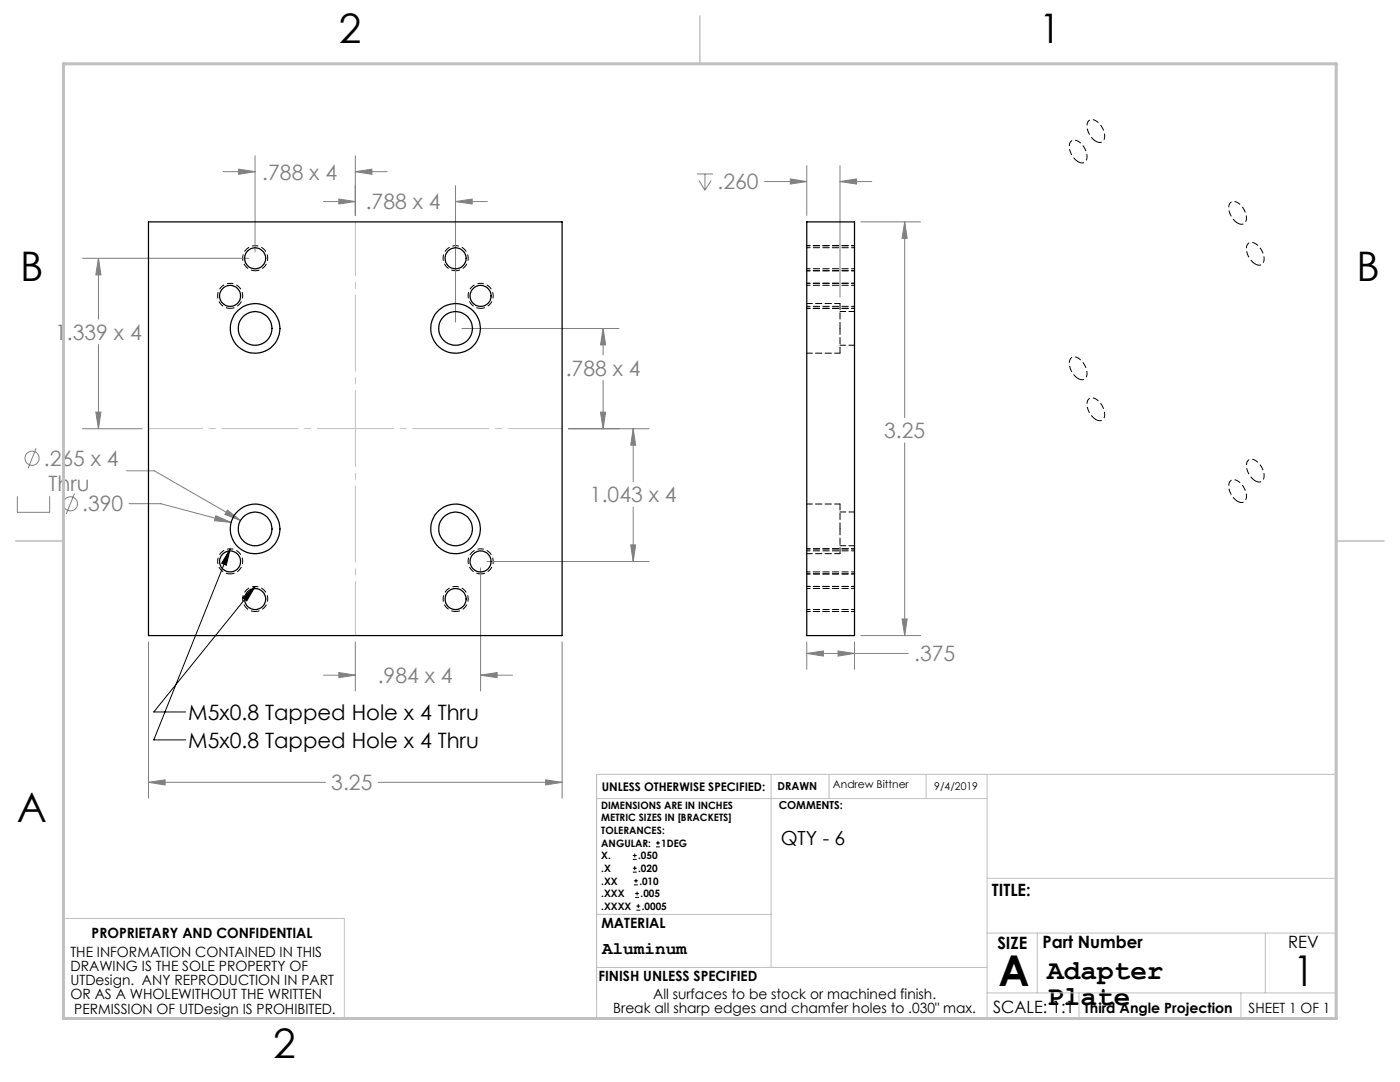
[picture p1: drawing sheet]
<svg xmlns="http://www.w3.org/2000/svg" width="279mm" height="216mm" viewBox="0 0 279 216" stroke-linecap="round" stroke-linejoin="round" font-family="sans-serif">
<g fill="none" stroke="#808080" stroke-width=".2">
<path d="M44.6 34.3h6.3M47.6 33.8l3.3 .5-3.3 .5zM50.9 31.1v19.2M67.6 39.7l3.3 .5-3.3 .5zM70.9 31.1v11.9M70.9 34.3h6.4M70.9 34.3l3.3-.5v1zM90.9 37v27.3M139.1 34.7h3.2M139.5 36l1.2 2M140.7 34.7v3.3M141.9 36l-1.2 2"/>
<path d="M152.6 36.2h8.4M157.7 35.7l3.3 .5-3.3 .5zM161 33.1v9.9M167.6 36.2l3.3-.5v1zM167.6 33.1v26.2M167.6 36.2h6.4M16.5 51.5h33.1M19.6 51.5v12.2M19.6 51.5l.5 3.4h-1zM64.6 40.2h6.3M90.9 40.2h6.4M90.9 40.2l3.3-.5v1z"/>
<path d="M171.8 44.3h11.9M180.6 44.3l.4 3.3h-1zM180.6 44.3v39M19.6 68.7v16.8M92.2 65.5h31.3M120.4 65.5v5.3M120.4 75.9v9.6M120.4 65.5l.5 3.3h-1.1zM3.5 99v3.2h6.4v-3.2M7.2 89.4l-1.6 4.1M14.9 98.5l-1.7 4.1M16.5 85.5h11.9"/>
<path d="M19.1 82.2h1l-.5 3.3zM25.3 93.9h5.5l17.2 10M113.5 85.5h16M119.8 82.2h1.1l-.5 3.3zM126.4 85.5v10.6M126.4 85.5l.5 3.3h-1zM180.6 88.4v38.4M25.8 100.5h6.3l14 3.7M43.1 102.9l3 1.3-3.3-.3zM45.4 101.8l2.6 2.1-3.1-1.2zM95.9 113.3v24.6M97.2 112h32.3"/>
<path d="M125.9 108.7h1l-.5 3.3zM126.4 101.2v10.8M29.6 128.1v31.2M64.6 134.7h6.3M67.6 134.2l3.3 .5-3.3 .5zM70.9 128.1v9.8M95.9 134.7h6.4M95.9 134.7l3.3-.5v1zM112.2 128.1v31.2M161 130.4l3.3-.5v1zM161 128.1v5.5M161 130.4h20.3"/>
<path d="M167.3 129.9l3.2 .5-3.2 .5zM170.5 128.1v5.5M171.8 126.8h11.9M180 123.5h1l-.4 3.3zM29.6 156.1l3.3-.5v1zM29.6 156.1h35.3M75.5 156.1h36.7M108.9 155.6l3.3 .5-3.3 .5z"/>
<circle cx="6.4" cy="91.4" r="1.4"/>
<circle cx="14" cy="100.5" r="1.42"/>
</g>
<g fill="none" stroke="#000" stroke-width=".2">
<path d="M45.9 109.5l-.7 3.3-1-.4zM45.9 109.5l-15.2 38.1h6.3M48.4 119.3l2.5-2.2-1.7 2.8zM50.9 117.1l-20.2 25h6.3M126.3 171.5h.8M126.3 170.7h.8M126.3 174h.8M126.3 173.2h.8M126.5 176.6h.8M126.5 175.8h.8M126.7 170.3v.8M126.7 172.8v.8"/>
<path d="M126.8 179.1h.7M126.8 178.3h.7M126.9 175.4v.7M127.1 177.9v.8M130.9 169h.8M130.9 168.2h.8M131.3 167.8v.8M127 181.6h.8M127 180.8h.8M127.4 180.4v.8"/>
</g>
<path d="M50.9 54a2.5 2.5 0 0 1-2.2-3.7 2.5 2.5 0 0 1 4.3-.2 2.5 2.5 0 0 1-1.8 3.9h-.3M90.9 54a2.5 2.5 0 0 1-2.2-3.7 2.5 2.5 0 0 1 4.3-.2 2.5 2.5 0 0 1-1.8 3.9h-.3M45.9 61.5a2.5 2.5 0 0 1-2.2-3.7 2.5 2.5 0 0 1 4.3-.1 2.5 2.5 0 0 1-1.8 3.8h-.3M95.9 61.5a2.5 2.5 0 0 1-2.2-3.7 2.5 2.5 0 0 1 4.3-.1 2.5 2.5 0 0 1-1.9 3.8h-.2M45.9 114.5a2.5 2.5 0 0 1-2.2-3.7 2.5 2.5 0 0 1 4.3-.2 2.5 2.5 0 0 1-1.8 3.9h-.3M95.9 114.5a2.5 2.5 0 0 1-2.2-3.7 2.5 2.5 0 0 1 4.3-.2 2.5 2.5 0 0 1-1.9 3.9h-.2M50.9 122a2.5 2.5 0 0 1-2.2-3.7 2.5 2.5 0 0 1 4.3-.2 2.5 2.5 0 0 1-1.8 3.9h-.3M90.9 122a2.5 2.5 0 0 1-2.2-3.7 2.5 2.5 0 0 1 4.3-.2 2.5 2.5 0 0 1-1.8 3.9h-.3" fill="none" stroke="#000" stroke-width=".2" stroke-dasharray="1.3 .6" stroke-dashoffset=".4" stroke-linecap="butt"/>
<path d="M215.2 32.3a3.4 3.4 0 0 1-1.6-3.9 1.37 1.37 0 0 1 2.2 .3 3.1 3.1 0 0 1 .8 3.5 1.1 1.1 0 0 1-1.4 .1M218.7 28.2a3.4 3.4 0 0 1-1.6-3.9 1.37 1.37 0 0 1 2.2 .3 3.1 3.1 0 0 1 .9 3.5 1.1 1.1 0 0 1-1.5 .1M247 44.5a3.4 3.4 0 0 1-1.6-3.9 1.37 1.37 0 0 1 2.2 .3 3.1 3.1 0 0 1 .9 3.5 1.1 1.1 0 0 1-1.5 .1M250.5 52.7a3.4 3.4 0 0 1-1.5-3.9 1.37 1.37 0 0 1 2.1 .3 3.1 3.1 0 0 1 .9 3.5 1.1 1.1 0 0 1-1.5 .1M215.2 75.5a3.4 3.4 0 0 1-1.6-3.9 1.37 1.37 0 0 1 2.2 .3 3.1 3.1 0 0 1 .8 3.6 1.1 1.1 0 0 1-1.4 0M218.7 83.7a3.4 3.4 0 0 1-1.6-3.9 1.37 1.37 0 0 1 2.2 .3 3.1 3.1 0 0 1 .9 3.5 1.1 1.1 0 0 1-1.5 .1M250.5 95.9a3.4 3.4 0 0 1-1.5-3.9 1.37 1.37 0 0 1 2.1 .3 3.1 3.1 0 0 1 .9 3.6 1.1 1.1 0 0 1-1.5 0M247 100a3.4 3.4 0 0 1-1.6-3.9 1.37 1.37 0 0 1 2.2 .3 3.1 3.1 0 0 1 .9 3.6 1.1 1.1 0 0 1-1.5 0" fill="none" stroke="#000" stroke-width=".2" stroke-dasharray="1.3 .6" stroke-linecap="butt"/>
<path d="M70.9 44.2v82.6M29.7 85.5h82.5" fill="none" stroke="#c0c0c0" stroke-width=".2" stroke-dasharray="15.2 1.3 1.3 1.3" stroke-dashoffset="4.4"/>
<g fill="none" stroke="#c0c0c0" stroke-width=".2">
<path d="M119.1 159.3h77.9M153.9 154.5v38.5M165.5 154.5v4.8M184.8 154.5v4.8M197 154.5v48.7M266.7 154.5h-147.6v48.7M197 175.3h69.7M12.7 183.3h56v19.9M119.1 193h77.9M119.1 182.5h34.9M197 198.1h69.7M197 186.2h69.7"/>
<path d="M207 186.2v11.9M215.3 198.1v5.1M247.6 198.1v5.1M252.5 186.2v11.9M26.7 203.2h240"/>
</g>
<path d="M139.7 3.2v9.5M3.1 107.9h9.6M266.7 107.9h9.5" fill="none" stroke="#c0c0c0" stroke-width=".3"/>
<path d="M12.7 12.7h254v190.5h-254z" fill="none" stroke="#c0c0c0" stroke-width=".6"/>
<path d="M161 56.5h9.6M161 49h9.6M161 54h9.6M161 61.5h9.6M161 109.5h9.6M161 114.5h9.6M161 117h9.6M161 122h9.6" fill="none" stroke="#000" stroke-width=".2" stroke-dasharray="1.3 .6" stroke-dashoffset=".6"/>
<g fill="#808080">
<path d="M120.4 65.5l.5 3.3h-1.1zM119.8 82.2h1.1l-.5 3.3zM90.9 40.2l3.3-.5v1zM67.6 39.7l3.3 .5-3.3 .5zM125.9 108.7h1l-.5 3.3zM126.4 85.5l.5 3.3h-1zM95.9 134.7l3.3-.5v1zM67.6 134.2l3.3 .5-3.3 .5zM47.6 33.8l3.3 .5-3.3 .5zM70.9 34.3l3.3-.5v1zM19.6 51.5l.5 3.4h-1zM19.1 82.2h1l-.5 3.3z"/>
<path d="M29.6 156.1l3.3-.5v1zM108.9 155.6l3.3 .5-3.3 .5zM45.4 101.8l-.5 .9 3.1 1.2zM43.1 102.9l-.3 1 3.3 .3zM161 130.4l3.3-.5v1zM167.3 129.9l3.2 .5-3.2 .5zM180 123.5h1l-.4 3.3zM180.6 44.3l.4 3.3h-1zM167.6 36.2l3.3-.5v1zM157.7 35.7l3.3 .5-3.3 .5z"/>
</g>
<path d="M45.9 109.5l-.7 3.3-1-.4zM48.4 119.3l2.5-2.2-1.7 2.8z" fill="#000"/>
<g fill="none" stroke="#000" stroke-width=".25">
<path d="M29.6 44.3h82.6v82.5h-82.6zM161 44.3h9.5v82.5h-9.5z"/>
<circle cx="45.9" cy="59" r="2.09"/>
<circle cx="50.9" cy="51.5" r="2.11"/>
<circle cx="90.9" cy="51.5" r="2.11"/>
<circle cx="95.9" cy="59" r="2.09"/>
<circle cx="50.9" cy="65.5" r="5"/>
<circle cx="50.9" cy="65.5" r="3.4"/>
<circle cx="90.9" cy="65.5" r="5"/>
<circle cx="90.9" cy="65.5" r="3.4"/>
<circle cx="45.9" cy="112" r="2.09"/>
<circle cx="50.9" cy="119.5" r="2.11"/>
<circle cx="50.9" cy="105.5" r="5"/>
<circle cx="50.9" cy="105.6" r="3.4"/>
<circle cx="90.9" cy="119.5" r="2.11"/>
<circle cx="90.9" cy="105.5" r="5"/>
<circle cx="90.9" cy="105.6" r="3.4"/>
<circle cx="95.9" cy="112" r="2.09"/>
</g>
<path d="M167.6 65.5v-4.9M167.6 70.5v-5M167.6 68.9h3M170.6 62.2h-3M167.6 105.5v-4.9M167.6 110.5v-5M167.6 108.9h3M170.6 102.2h-3" fill="none" stroke="#000" stroke-width=".2" stroke-dasharray="1.3 .6" stroke-dashoffset=".1"/>
<path d="M161 53.6h9.6M170.6 56.9h-9.6M170.6 49.4h-9.6M161 61.1h9.6M161 114.1h9.6M170.6 109.9h-9.6M170.6 117.4h-9.6M161 121.6h9.6" fill="none" stroke="#000" stroke-width=".2" stroke-dasharray="1.3 .6" stroke-dashoffset=".6"/>
<path d="M161 70.5h6.6M167.6 60.6h-6.6M161 110.5h6.6M167.6 100.6h-6.6" fill="none" stroke="#000" stroke-width=".2" stroke-dasharray="1.3 .6" stroke-dashoffset=".2"/>
<g font-size="8.5">
<text x="199.2" y="196.8">A</text>
<text x="258.1" y="196.6">1</text>
</g>
<g font-size="8.1">
<text x="67.6" y="8.5">2</text>
<text x="207.3" y="8.5">1</text>
<text x="4" y="56.2">B</text>
<text x="270.7" y="56.2">B</text>
<text x="3.3" y="164.1">A</text>
<text x="54.5" y="211.2">2</text>
</g>
<g font-size="5.5">
<text x="209" y="195.4">Adapter</text>
<text x="209" y="200.5">Plate</text>
</g>
<g font-size="4.2" fill="#808080">
<text x="52.3" y="35.8">.788 x 4</text>
<text x="73" y="41.8">.788 x 4</text>
<text x="143.2" y="37.8">.260</text>
<text x="11" y="67.8">1.339 x 4</text>
<text x="112.9" y="74.9">.788 x 4</text>
<text x="176.5" y="87.4">3.25</text>
<text x="8.7" y="93">.265 x 4</text>
<text x="9.7" y="98.1">Thru</text>
<text x="117.7" y="100.3">1.043 x 4</text>
<text x="16.4" y="102.1">.390</text>
<text x="182.5" y="132">.375</text>
<text x="75.4" y="136.3">.984 x 4</text>
<text x="66.1" y="157.7">3.25</text>
</g>
<g font-size="4.2">
<text x="37.6" y="143.7">M5x0.8 Tapped Hole x 4 Thru</text>
<text x="37.6" y="149.2">M5x0.8 Tapped Hole x 4 Thru</text>
</g>
<text font-size="3.9" x="155.8" y="168.6">QTY - 6</text>
<text font-size="3.5" x="120.2" y="190.3">Aluminum</text>
<g font-size="3.4">
<text x="198" y="178.8">TITLE:</text>
<text x="199.1" y="189.3">SIZE</text>
<text x="208.1" y="189.2">Part Number</text>
<text x="257.1" y="189.2">REV</text>
<text x="198.2" y="202.1">SCALE: 1:1</text>
</g>
<g font-size="2.8">
<text x="120" y="185.1">MATERIAL</text>
<text x="14.1" y="191">THE INFORMATION CONTAINED IN THIS</text>
<text x="18.3" y="187.2">PROPRIETARY AND CONFIDENTIAL</text>
<text x="14.1" y="193.8">DRAWING IS THE SOLE PROPERTY OF</text>
<text x="14.1" y="196.6">UTDesign. ANY REPRODUCTION IN PART</text>
<text x="119.4" y="195.7">FINISH UNLESS SPECIFIED</text>
<text x="14.1" y="199.4">OR AS A WHOLEWITHOUT THE WRITTEN</text>
<text x="14.8" y="202.3">PERMISSION OF UTDesign IS PROHIBITED.</text>
<text x="122.4" y="202.2">Break all sharp edges and chamfer holes to .030&quot; max.</text>
<text x="130.3" y="199.4">All surfaces to be stock or machined finish.</text>
<text x="216.3" y="202.1">Third Angle Projection</text>
<text x="249.2" y="202.2">SHEET 1 OF 1</text>
</g>
<text font-size="2.4" x="120.1" y="157.9">UNLESS OTHERWISE SPECIFIED:</text>
<g font-size="2.2">
<text x="155.2" y="157.7">DRAWN</text>
<text x="155.4" y="161.5">COMMENTS:</text>
</g>
<g font-size="2.1">
<text x="166.2" y="157.2">Andrew Bittner</text>
<text x="186.5" y="157.7">9/4/2019</text>
</g>
<g font-size="2">
<text x="120" y="161.4">DIMENSIONS ARE IN INCHES</text>
<text x="120" y="163.9">METRIC SIZES IN [BRACKETS]</text>
<text x="120" y="166.4">TOLERANCES:</text>
<text x="120" y="171.5">X.</text>
<text x="120" y="169">ANGULAR:</text>
<text x="127.4" y="171.5">.050</text>
<text x="132" y="169">1DEG</text>
<text x="120" y="174">.X</text>
<text x="120" y="176.5">.XX</text>
<text x="120" y="179.1">.XXX</text>
<text x="127.4" y="174">.020</text>
<text x="127.6" y="176.5">.010</text>
<text x="127.8" y="179.1">.005</text>
<text x="120" y="181.6">.XXXX</text>
<text x="128.1" y="181.6">.0005</text>
</g>
</svg>
